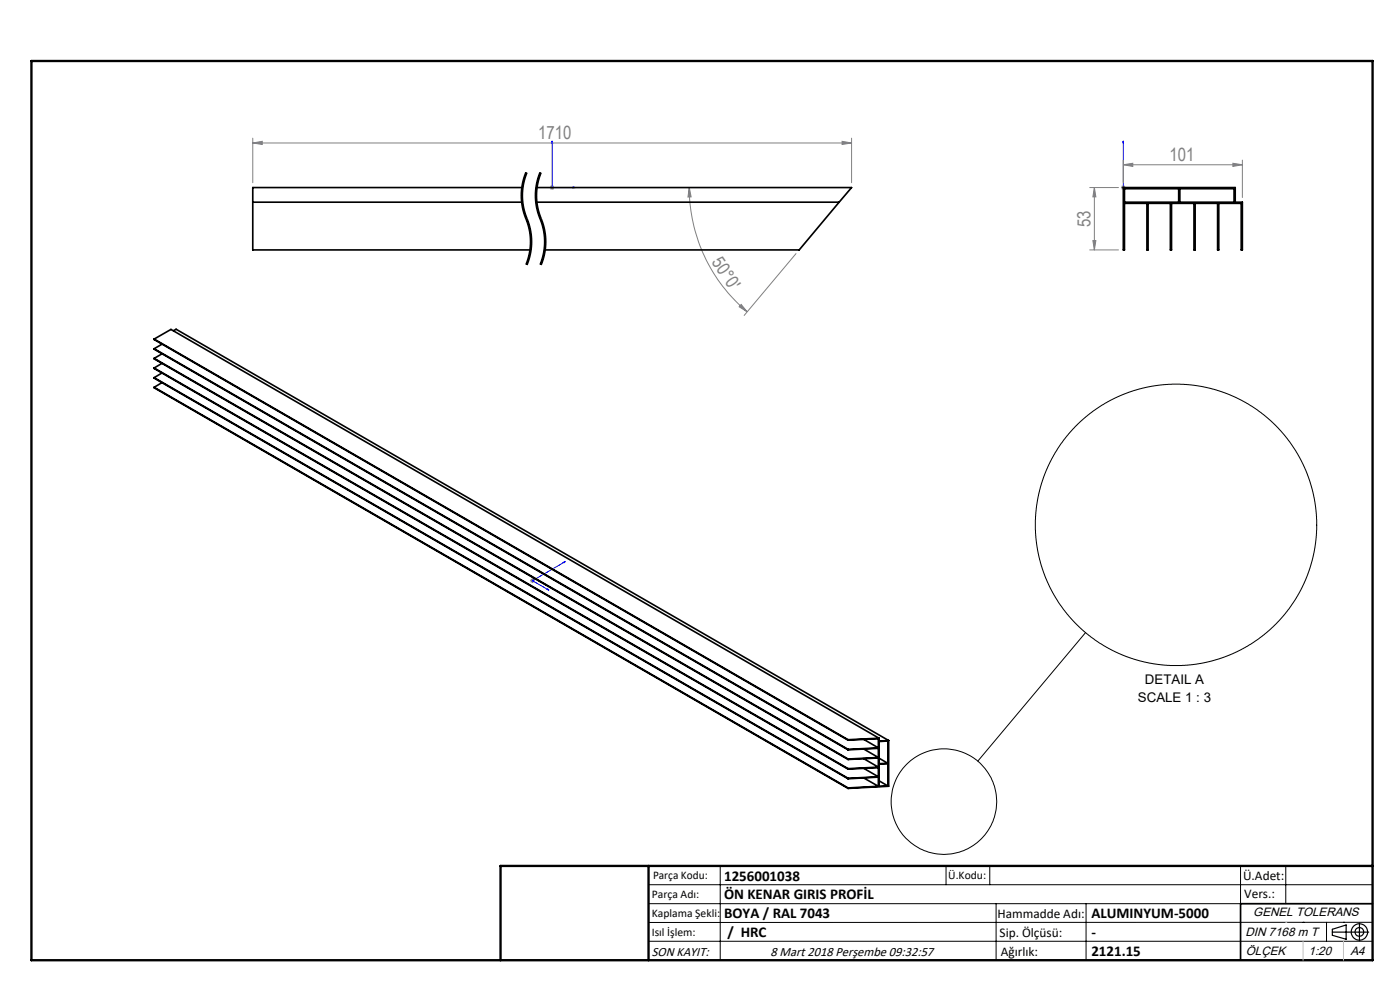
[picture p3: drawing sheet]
<svg xmlns="http://www.w3.org/2000/svg" width="297mm" height="210mm" viewBox="0 0 297 210" stroke-linecap="round" stroke-linejoin="round" font-family="sans-serif">
<path d="M111.7 36.6a12.7 12.7 0 0 0 0 9.8M114.7 36.6a12.7 12.7 0 0 0 0 9.8M111.7 46.4a12.7 12.7 0 0 1 0 9.8M114.7 46.4a12.7 12.7 0 0 1 0 9.8" fill="none" stroke="#000" stroke-width=".21" stroke-dasharray="6.3 1.3 1.3 1.3" stroke-dashoffset="3.2" stroke-linecap="butt"/>
<g fill="none" stroke="#000" stroke-width=".21">
<path d="M110.7 39.6l-.2 1.6 .2 2.1M111.2 38.6l-.3 1.6M111.5 37.6l-.3 1M111.5 36.5l-.8 3.1M111.7 36.6a13.1 13.1 0 0 0 .3 10.8 12.8 12.8 0 0 1-.3 8.8M111.8 36.6l-.3 1M114.2 38.6l-.3 1.6M114.3 37l-.2 .5a12.9 12.9 0 0 0-.4 5.8M114.5 37.6l-.3 1M114.5 36.5l-.2 .5M114.7 36.6a13.1 13.1 0 0 0 .3 10.8 12.8 12.8 0 0 1-.3 8.8M114.8 36.6l-.3 1"/>
<path d="M110.7 43.4l.4 2a13.6 13.6 0 0 1 1.3 7.2M111 40.2v3.1M111 43.3l.8 2.8M111.8 46.1v.2zM111.8 46.3a12.9 12.9 0 0 1 0 9.9M111.9 55.1l-.4 1M112.2 54.1l-.3 1M112.4 52.6l-.2 1.5M113.7 43.4l.6 2.5M114 40.2v3.1M114 43.3l.3 1.5 .9 2.5M114.3 46a12.9 12.9 0 0 1 1.1 6.6"/>
<path d="M114.9 55.1l-.4 1M115.2 54.1l-.3 1M115.2 55.2l-.4 1M115.2 47.3a12.9 12.9 0 0 1 0 7.9M115.4 52.6l-.2 1.5M230.3 134.2l-22.9 27.3M137.6 187.7h153.6M137.6 191.7h153.6M137.6 199.7h153.6M152.8 183.7v20M200.7 183.7v4M210 183.7v4"/>
<path d="M211.3 191.7v12M230.4 191.7v12M263.2 183.7v20M272.8 183.7v8M276.4 195.6h.1M281.4 195.6v4.1M285 195.6h.1M291.2 195.6l-153.6 .1"/>
<circle cx="200.3" cy="170" r="11.2"/>
</g>
<g fill="none" stroke="#000" stroke-width=".25">
<path d="M282.6 197.7h7.8M282.6 197.1l3-.9v3l-3-.8zM288.4 195.8v3.8M106.2 203.7h185"/>
<circle cx="288.4" cy="197.7" r="1.74"/>
<circle cx="288.4" cy="197.7" r=".93"/>
</g>
<path d="M117.1 29.9v9.9h5M117.1 29.9l.2 .5h-.3zM121.6 39.6l.5 .2-.5 .1zM238.3 39.6v.3zM238.3 29.9v.5v-.5M238.3 39.8h.1M238.3 29.9v9.9M119.5 119.3l.4-.2-.2 .3zM119.9 119.1l-6.9 4.1 3.5 2M116 125l.2-.1 .3 .3z" fill="none" stroke="#00f" stroke-width=".21"/>
<g fill="none" stroke="#808080" stroke-width=".21">
<path d="M53.6 30.3l2-.3v.6zM53.6 29.3v9.5M53.6 30.3h127.1M116.6 39.8h1M116.8 39.4l.7 .7M117.1 39.3v1M117.5 39.4l-.7 .7M146.2 39.8l.4 2h-.7zM146.2 39.8a34.3 34.3 0 0 0 12.3 26.3M178.6 30l2.1 .3-2.1 .3zM180.7 29.3v9.5M231.2 39.8h6.1"/>
<path d="M232.2 39.8l.3 2h-.7zM232.2 39.8v13.2M237.8 39.8h1M237.9 39.4l.8 .7M238.3 35l2-.4v.7zM238.3 34v4.8M238.3 39.3v1M238.3 35h25.3M238.7 39.4l-.8 .7M261.5 34.6l2.1 .4-2.1 .3zM263.6 34v7.9M168.9 53.8l-11 13.1"/>
<path d="M231.2 53h6.1M231.8 51h.7l-.3 2zM157.2 64.6l1.3 1.5-1.7-1zM112.4 123.2h1.1M112.6 122.8l.7 .7M113 122.7v1M113.3 122.8l-.7 .7"/>
</g>
<path d="M291.2 191.7h-28v12" fill="none" stroke="#000" stroke-width=".35"/>
<path d="M6.7 12.9h284.5v190.8h-284.5zM137.6 183.7v20M291.2 183.7h-185v20" fill="none" stroke="#000" stroke-width=".5"/>
<path d="M276.4 199.7v4M285 199.7v4" fill="none" stroke="#c0c0c0" stroke-width=".21"/>
<path d="M272.8 195.6h.1" fill="none" stroke="#c0c0c0" stroke-width=".25"/>
<path d="M180.7 39.8l-11.2 13.2" fill="none" stroke="#c0c0c0" stroke-width=".21" stroke-dasharray="15.2 1.3 1.3 1.3" stroke-dashoffset="8.5"/>
<g fill="#00f">
<path d="M121.6 39.6l.5 .2-.5 .1zM117.1 29.9l.2 .5h-.3z"/>
<path d="M116 125l.2-.1 .3 .3zM119.5 119.3l.4-.2-.2 .3zM19.7 -.1h.5zM23.2 -.1h.5z"/>
<path d="M238.3 39.6v.3zM238.3 29.9v.5z"/>
</g>
<g fill="#808080">
<path d="M178.6 30l2.1 .3-2.1 .3zM53.6 30.3l2-.3v.6z"/>
<path d="M231.8 51h.7l-.3 2zM232.2 39.8l.3 2h-.7z"/>
<path d="M146.2 39.8l.4 2h-.7zM157.2 64.6l1.3 1.5-1.7-1z"/>
<path d="M238.3 35l2-.4v.7zM261.5 34.6l2.1 .4-2.1 .3z"/>
</g>
<g fill="none" stroke="#000" stroke-width=".35">
<path d="M110.8 39.8h-57.2v13.2h58.9M113.8 39.8h66.9l-2.7 3.1M238.3 39.8h23.7v3.1h1.6v10.1h-.3v-9.9h-4.7v9.9h-.3v-9.9h-4.8v9.9h-.2v-9.9h-4.8v9.9h-.2v-9.9h-4.7v9.9h-.3v-9.9h-4.8v9.9h-.2zM53.6 42.9h57.2M113.8 42.9h64.2M178 42.9l-8.5 10.1h-54M238.5 40h11.5v2.9h-11.5zM250.3 40h11.5v2.9h-11.5zM32.7 71.9l3.6-2 150.2 86.7M32.7 71.9l147.2 85M32.7 74l147.2 85M32.7 71.9l147.2 85.1"/>
<path d="M32.7 74l147.2 85.1M32.7 76l147.2 85.1M32.7 78.1l147.2 85.1M32.7 76l147.2 85M32.7 78.1l147.2 84.9M34.4 73l-1.7 1M34.4 75.1l-1.7 .9M34.4 77.1l-1.7 1M34.4 79.1l-1.7 1M36.8 70.2l.6-.4 151.1 87.3M32.7 80.1l147.2 85.1M32.7 82.2l147.2 85"/>
<path d="M32.7 80.1l147.2 85M32.7 82.2l147.2 84.9M34.4 81.2l-1.7 1M179.9 156.9v.1M179.9 159v.1M179.9 157l6.4-.3v1.9M179.9 159.1l6.4-.4v2M183.2 158.9l3.1 1.8M183.2 156.8l3.1 1.8M186.3 158.6l-6.4 .4M186.5 156.6v.6l2-.1M186.5 156.6l-6.6 .3"/>
<path d="M186.5 157.3l1.8-.1v4.7l-1.8 .1zM188.5 157.1v9.7l-8.6 .4M179.9 161v.1M179.9 163v.2M179.9 165.1v.1M179.9 167.1v.1M179.9 161.1l6.4-.3v1.9M179.9 163.2l6.4-.4v2M179.9 165.2l6.4-.4v2M183.2 163l3.1 1.8M183.2 160.9l3.1 1.8M183.2 165l3.1 1.8"/>
<path d="M186.3 166.8l-6.4 .3M186.3 164.8l-6.4 .3M186.3 162.7l-6.4 .3M186.3 160.7l-6.4 .3M186.5 162.1l1.8-.1v4.7l-1.8 .1zM186.5 160.8l1.8 1.1M186.5 165.6l1.8 1.1"/>
</g>
<circle cx="249.5" cy="111.3" r="29.8" fill="none" stroke="#000" stroke-width=".21"/>
<g font-size="3.9" fill="#808080">
<text x="114.2" y="29.4">1710</text>
<text x="248.1" y="34.1">101</text>
<text x="231.3" y="48.2" transform="rotate(-90 231.3 48.2)">53</text>
<text x="150.8" y="55.6" transform="rotate(56 150.8 55.6)">50°0'</text>
</g>
<g font-size="3.2">
<text x="153.6" y="190.8">ÖN KENAR GIRIS PROFİL</text>
<text x="153.6" y="186.8">1256001038</text>
<text x="153.6" y="194.8">BOYA / RAL 7043</text>
<text x="231.5" y="194.8">ALUMINYUM-5000</text>
<text x="154.3" y="198.8">/ HRC</text>
<text x="231.5" y="198.7">-</text>
<text x="231.5" y="202.8">2121.15</text>
</g>
<g font-size="2.8">
<text x="241.4" y="148.9">SCALE 1 : 3</text>
<text x="242.9" y="145.1">DETAIL A</text>
<text x="263.7" y="186.7">Ü.Adet:</text>
<text x="263.9" y="190.5">Vers.:</text>
<text x="211.6" y="194.8">Hammadde Adı:</text>
<text x="138.3" y="202.8">SON KAYIT:</text>
<text x="163.5" y="202.8">8 Mart 2018 Perşembe 09:32:57</text>
<text x="212.1" y="198.7">Sip. Ölçüsü:</text>
<text x="212.3" y="202.7">Ağırlık:</text>
</g>
<g font-size="2.6">
<text x="265.9" y="194.4">GENEL TOLERANS</text>
<text x="264.2" y="198.5">DIN 7168 m T</text>
<text x="264.3" y="202.6">ÖLÇEK</text>
<text x="277.6" y="202.6">1:20</text>
<text x="286.5" y="202.6">A4</text>
</g>
<g font-size="2.5">
<text x="138.3" y="190.5">Parça Adı:</text>
<text x="138.5" y="186.5">Parça Kodu:</text>
<text x="201.2" y="186.5">Ü.Kodu:</text>
<text x="138.3" y="194.5">Kaplama Şekli:</text>
<text x="138.3" y="198.6">Isıl İşlem:</text>
</g>
</svg>
